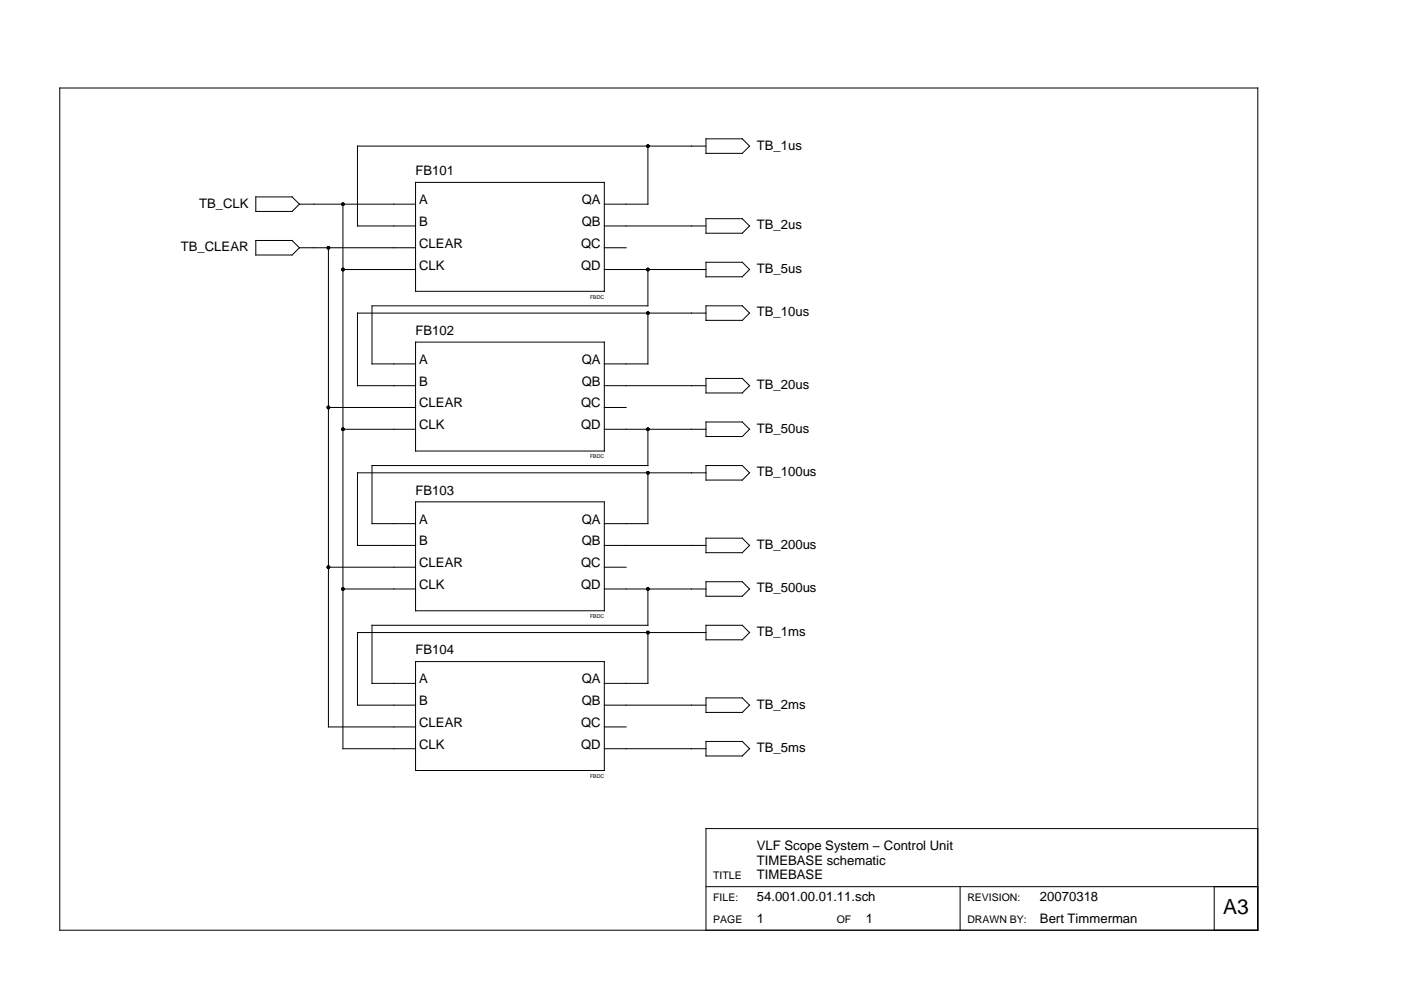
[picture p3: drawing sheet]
<svg xmlns="http://www.w3.org/2000/svg" width="297mm" height="210mm" viewBox="0 0 297 210" stroke-linecap="round" stroke-linejoin="round" font-family="sans-serif">
<g fill="none" stroke="#000" stroke-width=".21">
<path d="M12.7 18.7h254v178.5h-254zM88.1 38.7h40v23.1h-40zM137.4 31v12.3h-9.3M149.7 31h-73.9v16.9h12.3M149.7 29.4h7.7l1.5 1.6-1.5 1.5h-7.7zM54.2 41.8h7.7l1.6 1.5-1.6 1.5h-7.7zM54.2 51h7.7l1.6 1.5-1.6 1.6h-7.7zM63.5 43.3h24.6M63.5 52.5h24.6M69.6 52.5v101.6h18.5M72.7 57.1h15.4M72.7 43.3v115.4h15.4"/>
<path d="M128.1 52.5h4.6M128.1 57.1h21.6M128.1 47.9h21.6M137.4 57.1v7.7h-58.5v12.4h9.2M149.7 46.4h7.7l1.5 1.5-1.5 1.5h-7.7zM149.7 55.6h7.7l1.5 1.5-1.5 1.6h-7.7zM88.1 72.5h40v23.1h-40zM137.4 66.4v10.8h-9.3M149.7 66.4h-73.9v15.4h12.3M149.7 64.8h7.7l1.5 1.6-1.5 1.5h-7.7zM69.6 86.4h18.5M72.7 91h15.4"/>
<path d="M128.1 86.4h4.6M128.1 91h21.6M128.1 81.8h21.6M137.4 91v7.7h-58.5v12.3h9.2M149.7 98.7h7.7l1.5 1.5-1.5 1.6h-7.7zM149.7 80.2h7.7l1.5 1.6-1.5 1.5h-7.7zM149.7 89.5h7.7l1.5 1.5-1.5 1.6h-7.7zM88.1 106.4h40v23.1h-40zM128.1 115.6h21.6M137.4 100.2v10.8h-9.3M149.7 100.2h-73.9v15.4h12.3M149.7 114.1h7.7l1.5 1.5-1.5 1.6h-7.7z"/>
<path d="M69.6 120.3h18.5M72.7 124.9h15.4M128.1 120.3h4.6M128.1 124.9h21.6M137.4 124.9v7.7h-58.5v12.3h9.2M137.4 134.1v10.8h-9.3M149.7 134.1h-73.9v15.4h12.3M149.7 132.6h7.7l1.5 1.5-1.5 1.6h-7.7zM149.7 123.3h7.7l1.5 1.6-1.5 1.5h-7.7zM88.1 140.3h40v23.1h-40zM128.1 154.1h4.6M128.1 158.7h21.6"/>
<path d="M128.1 149.5h21.6M149.7 148h7.7l1.5 1.5-1.5 1.5h-7.7zM149.7 157.2h7.7l1.5 1.5-1.5 1.6h-7.7zM266.7 175.7h-117v21.5M149.7 188h117M203.6 188v9.2M257.4 188v9.2"/>
</g>
<g fill="#000">
<circle cx="137.4" cy="31" r=".38"/>
<circle cx="69.6" cy="52.5" r=".38"/>
<circle cx="72.7" cy="57.1" r=".38"/>
<circle cx="72.7" cy="43.3" r=".38"/>
<circle cx="137.4" cy="57.1" r=".38"/>
<circle cx="137.4" cy="66.4" r=".38"/>
<circle cx="69.6" cy="86.4" r=".38"/>
<circle cx="72.7" cy="91" r=".38"/>
<circle cx="137.4" cy="91" r=".38"/>
<circle cx="137.4" cy="100.2" r=".38"/>
<circle cx="69.6" cy="120.3" r=".38"/>
<circle cx="72.7" cy="124.9" r=".38"/>
<circle cx="137.4" cy="134.1" r=".38"/>
<circle cx="137.4" cy="124.9" r=".38"/>
</g>
<text font-size="4.4" x="259.3" y="193.8">A3</text>
<g font-size="2.8">
<text x="160.5" y="31.7">TB_1us</text>
<text x="88.1" y="37.1">FB101</text>
<text x="42.2" y="44">TB_CLK</text>
<text x="88.9" y="43.3">A</text>
<text x="88.9" y="47.9">B</text>
<text x="123.3" y="43.3">QA</text>
<text x="123.3" y="47.9">QB</text>
<text x="38.3" y="53.3">TB_CLEAR</text>
<text x="88.9" y="52.5">CLEAR</text>
<text x="123.2" y="52.5">QC</text>
<text x="160.5" y="48.6">TB_2us</text>
<text x="88.9" y="57.1">CLK</text>
<text x="123.2" y="57.1">QD</text>
<text x="160.5" y="57.9">TB_5us</text>
<text x="88.1" y="71">FB102</text>
<text x="160.5" y="67.1">TB_10us</text>
<text x="88.9" y="77.2">A</text>
<text x="123.3" y="77.2">QA</text>
<text x="88.9" y="81.8">B</text>
<text x="123.3" y="81.8">QB</text>
<text x="160.5" y="82.5">TB_20us</text>
<text x="88.9" y="86.4">CLEAR</text>
<text x="123.2" y="86.4">QC</text>
<text x="88.9" y="91">CLK</text>
<text x="123.2" y="91">QD</text>
<text x="160.5" y="91.7">TB_50us</text>
<text x="160.5" y="101">TB_100us</text>
<text x="88.1" y="104.9">FB103</text>
<text x="88.9" y="111">A</text>
<text x="123.3" y="111">QA</text>
<text x="88.9" y="115.6">B</text>
<text x="123.3" y="115.6">QB</text>
<text x="160.5" y="116.4">TB_200us</text>
<text x="88.9" y="120.3">CLEAR</text>
<text x="88.9" y="124.9">CLK</text>
<text x="123.2" y="120.3">QC</text>
<text x="123.2" y="124.9">QD</text>
<text x="160.5" y="125.6">TB_500us</text>
<text x="160.5" y="134.8">TB_1ms</text>
<text x="88.1" y="138.7">FB104</text>
<text x="88.9" y="144.9">A</text>
<text x="88.9" y="149.5">B</text>
<text x="123.3" y="144.9">QA</text>
<text x="123.3" y="149.5">QB</text>
<text x="88.9" y="154.1">CLEAR</text>
<text x="123.2" y="154.1">QC</text>
<text x="160.5" y="150.2">TB_2ms</text>
<text x="88.9" y="158.7">CLK</text>
<text x="123.2" y="158.7">QD</text>
<text x="160.5" y="159.5">TB_5ms</text>
<text x="160.5" y="183.4">TIMEBASE schematic</text>
<text x="160.5" y="180.3">VLF Scope System − Control Unit</text>
<text x="160.5" y="191.1">54.001.00.01.11.sch</text>
<text x="160.5" y="186.5">TIMEBASE</text>
<text x="220.5" y="191.1">20070318</text>
<text x="160.5" y="195.7">1</text>
<text x="183.5" y="195.7">1</text>
<text x="220.5" y="195.7">Bert Timmerman</text>
</g>
<g font-size="2.2">
<text x="151.2" y="191.1">FILE:</text>
<text x="151.2" y="186.5">TITLE</text>
<text x="205.1" y="191.1">REVISION:</text>
<text x="151.2" y="195.7">PAGE</text>
<text x="177.4" y="195.7">OF</text>
<text x="205.1" y="195.7">DRAWN BY:</text>
</g>
<g font-size="1.1">
<text x="125.1" y="63.3">FBDC</text>
<text x="125.1" y="97.2">FBDC</text>
<text x="125.1" y="131">FBDC</text>
<text x="125.1" y="164.9">FBDC</text>
</g>
</svg>
